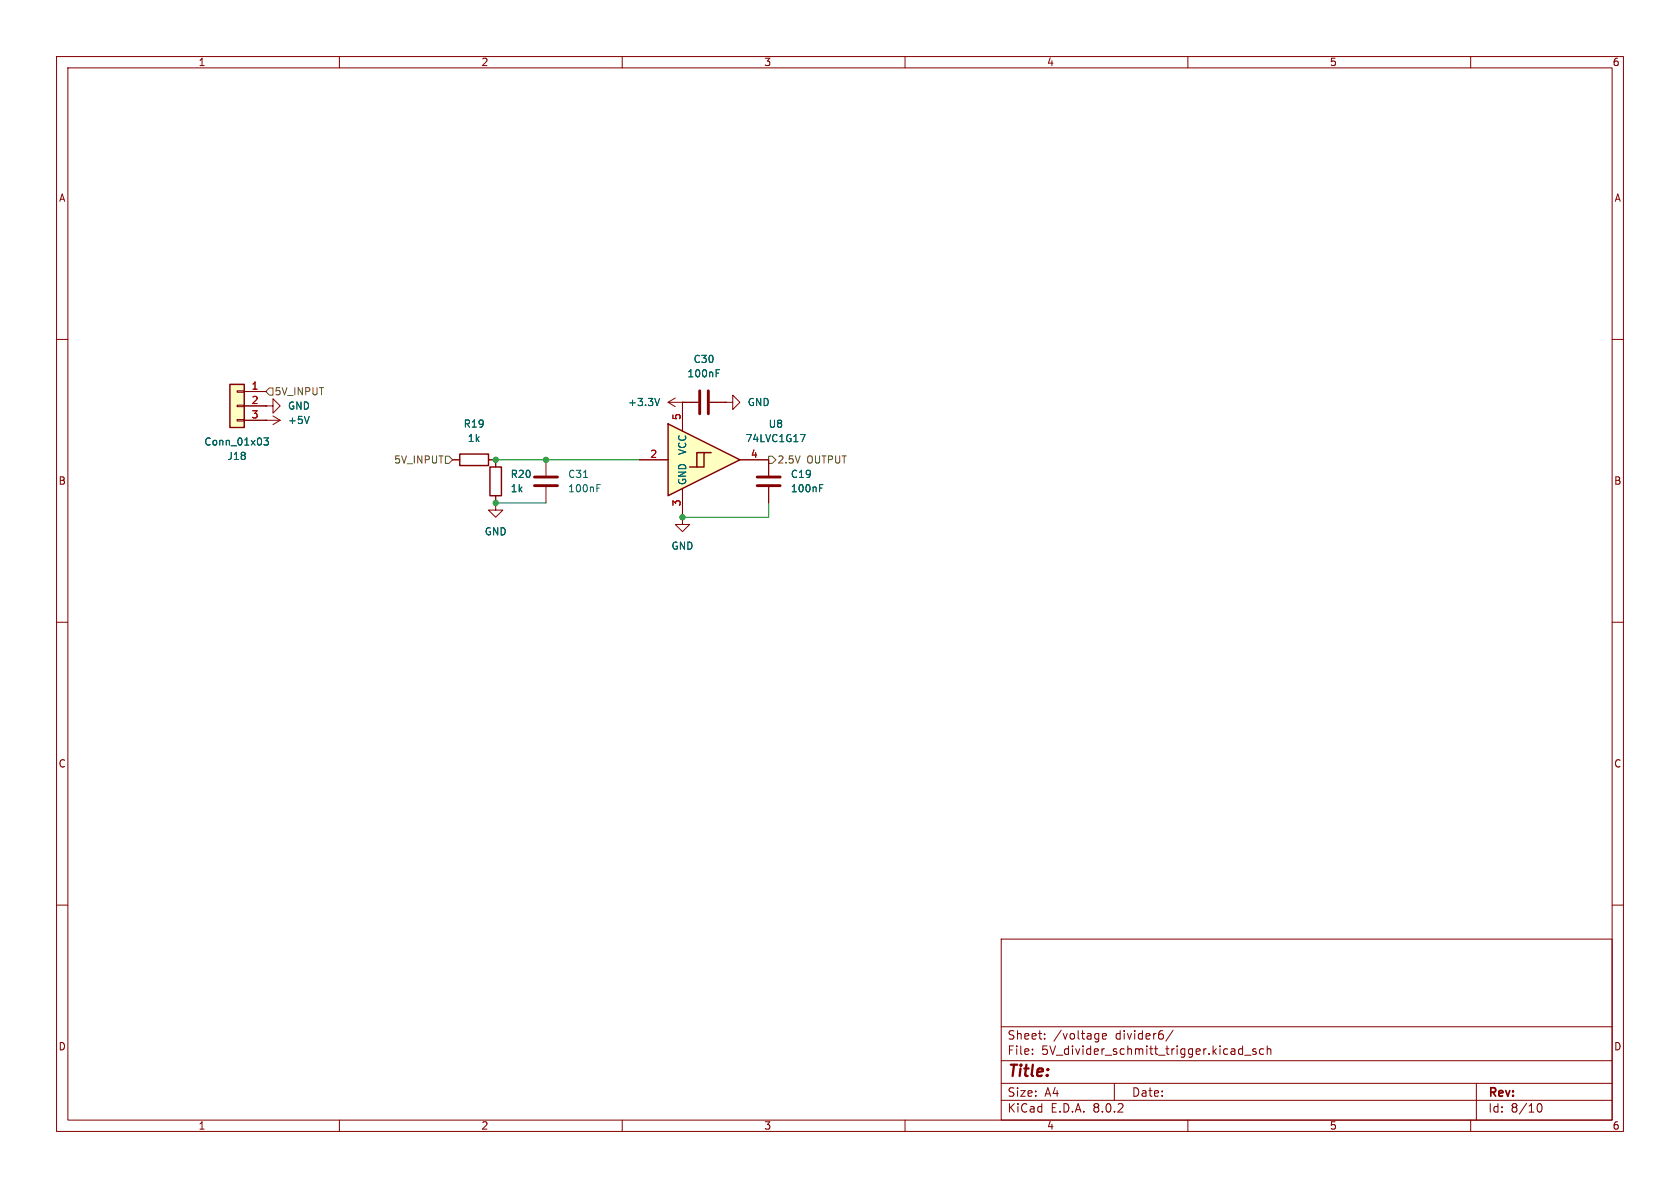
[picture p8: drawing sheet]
(kicad_sch
 (version 20231120)
 (generator "eeschema")
 (generator_version "8.0")
 (paper "A4")
 (lib_symbols
  (symbol "74xGxx:74LVC1G17" (exclude_from_sim no) (in_bom yes) (on_board yes)
   (property "Reference" "U" (at 0 3.81 0) (effects (font (size 1.27 1.27)) (justify left)))
   (property "Value" "74LVC1G17" (at 0 -3.81 0) (effects (font (size 1.27 1.27)) (justify left)))
   (property "Footprint" "" (at -2.54 0 0) (effects (font (size 1.27 1.27)) (hide yes)))
   (property "Datasheet" "https://www.ti.com/lit/ds/symlink/sn74lvc1g17.pdf" (at 0 -6.35 0) (effects (font (size 1.27 1.27)) (justify left) (hide yes)))
   (property "Description" "Single Schmitt Buffer Gate, Low-Voltage CMOS" (at 0 0 0) (effects (font (size 1.27 1.27)) (hide yes)))
   (symbol "74LVC1G17_0_1"
    (polyline (pts (xy -7.62 6.35) (xy -7.62 -6.35) (xy 5.08 0) (xy -7.62 6.35)) (stroke (width 0.254) (type default)) (fill (type background)))
    (polyline (pts (xy -3.81 -1.27) (xy -2.54 -1.27) (xy -2.54 1.27) (xy -1.27 1.27)) (stroke (width 0.254) (type default)) (fill (type background)))
    (polyline (pts (xy -2.54 -1.27) (xy -1.27 -1.27) (xy -1.27 1.27) (xy 0 1.27)) (stroke (width 0.254) (type default)) (fill (type background))))
   (symbol "74LVC1G17_1_1"
    (pin no_connect line (at -7.62 5.08 180) (length 5.08) hide (name "NC" (effects (font (size 1.27 1.27)))) (number "1" (effects (font (size 1.27 1.27)))))
    (pin input line (at -12.7 0 0) (length 5.08) (name "~" (effects (font (size 1.27 1.27)))) (number "2" (effects (font (size 1.27 1.27)))))
    (pin power_in line (at -5.08 -10.16 90) (length 5.08) (name "GND" (effects (font (size 1.27 1.27)))) (number "3" (effects (font (size 1.27 1.27)))))
    (pin output line (at 10.16 0 180) (length 5.08) (name "~" (effects (font (size 1.27 1.27)))) (number "4" (effects (font (size 1.27 1.27)))))
    (pin power_in line (at -5.08 10.16 270) (length 5.08) (name "VCC" (effects (font (size 1.27 1.27)))) (number "5" (effects (font (size 1.27 1.27)))))))
  (symbol "Connector_Generic:Conn_01x03"
   (pin_names
    (offset 1.016) hide) (exclude_from_sim no) (in_bom yes) (on_board yes)
   (property "Reference" "J" (at 0 5.08 0) (effects (font (size 1.27 1.27))))
   (property "Value" "Conn_01x03" (at 0 -5.08 0) (effects (font (size 1.27 1.27))))
   (property "Footprint" "" (at 0 0 0) (effects (font (size 1.27 1.27)) (hide yes)))
   (property "Datasheet" "~" (at 0 0 0) (effects (font (size 1.27 1.27)) (hide yes)))
   (property "Description" "Generic connector, single row, 01x03, script generated (kicad-library-utils/schlib/autogen/connector/)" (at 0 0 0) (effects (font (size 1.27 1.27)) (hide yes)))
   (symbol "Conn_01x03_1_1"
    (rectangle (start -1.27 -2.413) (end 0 -2.667) (stroke (width 0.1524) (type default)) (fill (type none)))
    (rectangle (start -1.27 0.127) (end 0 -0.127) (stroke (width 0.1524) (type default)) (fill (type none)))
    (rectangle (start -1.27 2.667) (end 0 2.413) (stroke (width 0.1524) (type default)) (fill (type none)))
    (rectangle (start -1.27 3.81) (end 1.27 -3.81) (stroke (width 0.254) (type default)) (fill (type background)))
    (pin passive line (at -5.08 2.54 0) (length 3.81) (name "Pin_1" (effects (font (size 1.27 1.27)))) (number "1" (effects (font (size 1.27 1.27)))))
    (pin passive line (at -5.08 0 0) (length 3.81) (name "Pin_2" (effects (font (size 1.27 1.27)))) (number "2" (effects (font (size 1.27 1.27)))))
    (pin passive line (at -5.08 -2.54 0) (length 3.81) (name "Pin_3" (effects (font (size 1.27 1.27)))) (number "3" (effects (font (size 1.27 1.27)))))))
  (symbol "Device:C"
   (pin_numbers hide)
   (pin_names
    (offset 0.254)) (exclude_from_sim no) (in_bom yes) (on_board yes)
   (property "Reference" "C" (at 0.635 2.54 0) (effects (font (size 1.27 1.27)) (justify left)))
   (property "Value" "C" (at 0.635 -2.54 0) (effects (font (size 1.27 1.27)) (justify left)))
   (property "Footprint" "" (at 0.9652 -3.81 0) (effects (font (size 1.27 1.27)) (hide yes)))
   (property "Datasheet" "~" (at 0 0 0) (effects (font (size 1.27 1.27)) (hide yes)))
   (property "Description" "Unpolarized capacitor" (at 0 0 0) (effects (font (size 1.27 1.27)) (hide yes)))
   (symbol "C_0_1"
    (polyline (pts (xy -2.032 -0.762) (xy 2.032 -0.762)) (stroke (width 0.508) (type default)) (fill (type none)))
    (polyline (pts (xy -2.032 0.762) (xy 2.032 0.762)) (stroke (width 0.508) (type default)) (fill (type none))))
   (symbol "C_1_1"
    (pin passive line (at 0 3.81 270) (length 2.794) (name "~" (effects (font (size 1.27 1.27)))) (number "1" (effects (font (size 1.27 1.27)))))
    (pin passive line (at 0 -3.81 90) (length 2.794) (name "~" (effects (font (size 1.27 1.27)))) (number "2" (effects (font (size 1.27 1.27)))))))
  (symbol "Device:R"
   (pin_numbers hide)
   (pin_names
    (offset 0)) (exclude_from_sim no) (in_bom yes) (on_board yes)
   (property "Reference" "R" (at 2.032 0 90) (effects (font (size 1.27 1.27))))
   (property "Value" "R" (at 0 0 90) (effects (font (size 1.27 1.27))))
   (property "Footprint" "" (at -1.778 0 90) (effects (font (size 1.27 1.27)) (hide yes)))
   (property "Datasheet" "~" (at 0 0 0) (effects (font (size 1.27 1.27)) (hide yes)))
   (property "Description" "Resistor" (at 0 0 0) (effects (font (size 1.27 1.27)) (hide yes)))
   (symbol "R_0_1"
    (rectangle (start -1.016 -2.54) (end 1.016 2.54) (stroke (width 0.254) (type default)) (fill (type none))))
   (symbol "R_1_1"
    (pin passive line (at 0 3.81 270) (length 1.27) (name "~" (effects (font (size 1.27 1.27)))) (number "1" (effects (font (size 1.27 1.27)))))
    (pin passive line (at 0 -3.81 90) (length 1.27) (name "~" (effects (font (size 1.27 1.27)))) (number "2" (effects (font (size 1.27 1.27)))))))
  (symbol "power:+3.3V"
   (power)
   (pin_numbers hide)
   (pin_names
    (offset 0) hide) (exclude_from_sim no) (in_bom yes) (on_board yes)
   (property "Reference" "#PWR" (at 0 -3.81 0) (effects (font (size 1.27 1.27)) (hide yes)))
   (property "Value" "+3.3V" (at 0 3.556 0) (effects (font (size 1.27 1.27))))
   (property "Footprint" "" (at 0 0 0) (effects (font (size 1.27 1.27)) (hide yes)))
   (property "Datasheet" "" (at 0 0 0) (effects (font (size 1.27 1.27)) (hide yes)))
   (property "Description" "Power symbol creates a global label with name \"+3.3V\"" (at 0 0 0) (effects (font (size 1.27 1.27)) (hide yes)))
   (symbol "+3.3V_0_1"
    (polyline (pts (xy -0.762 1.27) (xy 0 2.54)) (stroke (width 0) (type default)) (fill (type none)))
    (polyline (pts (xy 0 0) (xy 0 2.54)) (stroke (width 0) (type default)) (fill (type none)))
    (polyline (pts (xy 0 2.54) (xy 0.762 1.27)) (stroke (width 0) (type default)) (fill (type none))))
   (symbol "+3.3V_1_1"
    (pin power_in line (at 0 0 90) (length 0) (name "~" (effects (font (size 1.27 1.27)))) (number "1" (effects (font (size 1.27 1.27)))))))
  (symbol "power:+5V"
   (power)
   (pin_numbers hide)
   (pin_names
    (offset 0) hide) (exclude_from_sim no) (in_bom yes) (on_board yes)
   (property "Reference" "#PWR" (at 0 -3.81 0) (effects (font (size 1.27 1.27)) (hide yes)))
   (property "Value" "+5V" (at 0 3.556 0) (effects (font (size 1.27 1.27))))
   (property "Footprint" "" (at 0 0 0) (effects (font (size 1.27 1.27)) (hide yes)))
   (property "Datasheet" "" (at 0 0 0) (effects (font (size 1.27 1.27)) (hide yes)))
   (property "Description" "Power symbol creates a global label with name \"+5V\"" (at 0 0 0) (effects (font (size 1.27 1.27)) (hide yes)))
   (symbol "+5V_0_1"
    (polyline (pts (xy -0.762 1.27) (xy 0 2.54)) (stroke (width 0) (type default)) (fill (type none)))
    (polyline (pts (xy 0 0) (xy 0 2.54)) (stroke (width 0) (type default)) (fill (type none)))
    (polyline (pts (xy 0 2.54) (xy 0.762 1.27)) (stroke (width 0) (type default)) (fill (type none))))
   (symbol "+5V_1_1"
    (pin power_in line (at 0 0 90) (length 0) (name "~" (effects (font (size 1.27 1.27)))) (number "1" (effects (font (size 1.27 1.27)))))))
  (symbol "power:GND"
   (power)
   (pin_numbers hide)
   (pin_names
    (offset 0) hide) (exclude_from_sim no) (in_bom yes) (on_board yes)
   (property "Reference" "#PWR" (at 0 -6.35 0) (effects (font (size 1.27 1.27)) (hide yes)))
   (property "Value" "GND" (at 0 -3.81 0) (effects (font (size 1.27 1.27))))
   (property "Footprint" "" (at 0 0 0) (effects (font (size 1.27 1.27)) (hide yes)))
   (property "Datasheet" "" (at 0 0 0) (effects (font (size 1.27 1.27)) (hide yes)))
   (property "Description" "Power symbol creates a global label with name \"GND\" , ground" (at 0 0 0) (effects (font (size 1.27 1.27)) (hide yes)))
   (symbol "GND_0_1"
    (polyline (pts (xy 0 0) (xy 0 -1.27) (xy 1.27 -1.27) (xy 0 -2.54) (xy -1.27 -1.27) (xy 0 -1.27)) (stroke (width 0) (type default)) (fill (type none))))
   (symbol "GND_1_1"
    (pin power_in line (at 0 0 270) (length 0) (name "~" (effects (font (size 1.27 1.27)))) (number "1" (effects (font (size 1.27 1.27))))))))
 (junction
  (at 96.52 81.28)
  (diameter 0)
  (color 0 0 0 0))
 (junction
  (at 87.63 88.9)
  (diameter 0)
  (color 0 0 0 0))
 (junction
  (at 87.63 81.28)
  (diameter 0)
  (color 0 0 0 0))
 (junction
  (at 120.65 91.44)
  (diameter 0)
  (color 0 0 0 0))
 (wire
  (pts (xy 96.52 81.28) (xy 113.03 81.28))
  (stroke (width 0) (type default)))
 (wire
  (pts (xy 87.63 81.28) (xy 96.52 81.28))
  (stroke (width 0) (type default)))
 (wire
  (pts (xy 135.89 91.44) (xy 120.65 91.44))
  (stroke (width 0) (type default)))
 (wire
  (pts (xy 135.89 91.44) (xy 135.89 88.9))
  (stroke (width 0) (type default)))
 (wire
  (pts (xy 87.63 88.9) (xy 96.52 88.9))
  (stroke (width 0) (type default)))
 (hierarchical_label "5V_INPUT"
  (shape input)
  (at 46.99 69.215 0)
  (fields_autoplaced yes)
  (effects (font (size 1.27 1.27)) (justify left)))
 (hierarchical_label "5V_INPUT"
  (shape input)
  (at 80.01 81.28 180)
  (fields_autoplaced yes)
  (effects (font (size 1.27 1.27)) (justify right)))
 (hierarchical_label "2.5V OUTPUT"
  (shape output)
  (at 135.89 81.28 0)
  (fields_autoplaced yes)
  (effects (font (size 1.27 1.27)) (justify left)))
 (symbol
  (lib_id "Device:R")
  (at 87.63 85.09 180)
  (unit 1)
  (exclude_from_sim no)
  (in_bom yes)
  (on_board yes)
  (dnp no)
  (fields_autoplaced yes)
  (property "Reference" "R20" (at 90.17 83.8199 0) (effects (font (size 1.27 1.27)) (justify right)))
  (property "Value" "1k" (at 90.17 86.3599 0) (effects (font (size 1.27 1.27)) (justify right)))
  (property "Footprint" "RMC_Resistor:R_0805_2012Metric_Pad1.20x1.40mm_HandSolder_L" (at 89.408 85.09 90) (effects (font (size 1.27 1.27)) (hide yes)))
  (property "Datasheet" "~" (at 87.63 85.09 0) (effects (font (size 1.27 1.27)) (hide yes)))
  (property "Description" "Resistor" (at 87.63 85.09 0) (effects (font (size 1.27 1.27)) (hide yes)))
  (pin "1")
  (pin "2"))
 (symbol
  (lib_id "power:GND")
  (at 128.27 71.12 90)
  (unit 1)
  (exclude_from_sim no)
  (in_bom yes)
  (on_board yes)
  (dnp no)
  (fields_autoplaced yes)
  (property "Reference" "#PWR087" (at 134.62 71.12 0) (effects (font (size 1.27 1.27)) (hide yes)))
  (property "Value" "GND" (at 132.08 71.1199 90) (effects (font (size 1.27 1.27)) (justify right)))
  (property "Footprint" "" (at 128.27 71.12 0) (effects (font (size 1.27 1.27)) (hide yes)))
  (property "Datasheet" "" (at 128.27 71.12 0) (effects (font (size 1.27 1.27)) (hide yes)))
  (property "Description" "Power symbol creates a global label with name \"GND\" , ground" (at 128.27 71.12 0) (effects (font (size 1.27 1.27)) (hide yes)))
  (pin "1"))
 (symbol
  (lib_id "Device:C")
  (at 135.89 85.09 180)
  (unit 1)
  (exclude_from_sim no)
  (in_bom yes)
  (on_board yes)
  (dnp no)
  (fields_autoplaced yes)
  (property "Reference" "C19" (at 139.7 83.8199 0) (effects (font (size 1.27 1.27)) (justify right)))
  (property "Value" "100nF" (at 139.7 86.3599 0) (effects (font (size 1.27 1.27)) (justify right)))
  (property "Footprint" "RMC_Capacitor:C_0805_2012Metric_Pad1.18x1.45mm_HandSolder_L" (at 134.9248 81.28 0) (effects (font (size 1.27 1.27)) (hide yes)))
  (property "Datasheet" "~" (at 135.89 85.09 0) (effects (font (size 1.27 1.27)) (hide yes)))
  (property "Description" "Unpolarized capacitor" (at 135.89 85.09 0) (effects (font (size 1.27 1.27)) (hide yes)))
  (pin "2")
  (pin "1"))
 (symbol
  (lib_id "Connector_Generic:Conn_01x03")
  (at 41.91 71.755 0)
  (mirror y)
  (unit 1)
  (exclude_from_sim no)
  (in_bom yes)
  (on_board yes)
  (dnp no)
  (fields_autoplaced yes)
  (property "Reference" "J18" (at 41.91 80.645 0) (effects (font (size 1.27 1.27))))
  (property "Value" "Conn_01x03" (at 41.91 78.105 0) (effects (font (size 1.27 1.27))))
  (property "Footprint" "Connector_JST:JST_XH_B3B-XH-A_1x03_P2.50mm_Vertical" (at 41.91 71.755 0) (effects (font (size 1.27 1.27)) (hide yes)))
  (property "Datasheet" "~" (at 41.91 71.755 0) (effects (font (size 1.27 1.27)) (hide yes)))
  (property "Description" "Generic connector, single row, 01x03, script generated (kicad-library-utils/schlib/autogen/connector/)" (at 41.91 71.755 0) (effects (font (size 1.27 1.27)) (hide yes)))
  (pin "1")
  (pin "3")
  (pin "2"))
 (symbol
  (lib_id "power:GND")
  (at 120.65 91.44 0)
  (unit 1)
  (exclude_from_sim no)
  (in_bom yes)
  (on_board yes)
  (dnp no)
  (fields_autoplaced yes)
  (property "Reference" "#PWR086" (at 120.65 97.79 0) (effects (font (size 1.27 1.27)) (hide yes)))
  (property "Value" "GND" (at 120.65 96.52 0) (effects (font (size 1.27 1.27))))
  (property "Footprint" "" (at 120.65 91.44 0) (effects (font (size 1.27 1.27)) (hide yes)))
  (property "Datasheet" "" (at 120.65 91.44 0) (effects (font (size 1.27 1.27)) (hide yes)))
  (property "Description" "Power symbol creates a global label with name \"GND\" , ground" (at 120.65 91.44 0) (effects (font (size 1.27 1.27)) (hide yes)))
  (pin "1"))
 (symbol
  (lib_id "Device:C")
  (at 124.46 71.12 270)
  (unit 1)
  (exclude_from_sim no)
  (in_bom yes)
  (on_board yes)
  (dnp no)
  (fields_autoplaced yes)
  (property "Reference" "C30" (at 124.46 63.5 90) (effects (font (size 1.27 1.27))))
  (property "Value" "100nF" (at 124.46 66.04 90) (effects (font (size 1.27 1.27))))
  (property "Footprint" "RMC_Capacitor:C_0805_2012Metric_Pad1.18x1.45mm_HandSolder_L" (at 120.65 72.0852 0) (effects (font (size 1.27 1.27)) (hide yes)))
  (property "Datasheet" "~" (at 124.46 71.12 0) (effects (font (size 1.27 1.27)) (hide yes)))
  (property "Description" "Unpolarized capacitor" (at 124.46 71.12 0) (effects (font (size 1.27 1.27)) (hide yes)))
  (pin "2")
  (pin "1"))
 (symbol
  (lib_id "power:GND")
  (at 46.99 71.755 90)
  (mirror x)
  (unit 1)
  (exclude_from_sim no)
  (in_bom yes)
  (on_board yes)
  (dnp no)
  (fields_autoplaced yes)
  (property "Reference" "#PWR055" (at 53.34 71.755 0) (effects (font (size 1.27 1.27)) (hide yes)))
  (property "Value" "GND" (at 50.8 71.7551 90) (effects (font (size 1.27 1.27)) (justify right)))
  (property "Footprint" "" (at 46.99 71.755 0) (effects (font (size 1.27 1.27)) (hide yes)))
  (property "Datasheet" "" (at 46.99 71.755 0) (effects (font (size 1.27 1.27)) (hide yes)))
  (property "Description" "Power symbol creates a global label with name \"GND\" , ground" (at 46.99 71.755 0) (effects (font (size 1.27 1.27)) (hide yes)))
  (pin "1"))
 (symbol
  (lib_id "Device:C")
  (at 96.52 85.09 180)
  (unit 1)
  (exclude_from_sim no)
  (in_bom yes)
  (on_board yes)
  (dnp no)
  (fields_autoplaced yes)
  (property "Reference" "C31" (at 100.33 83.8199 0) (effects (font (size 1.27 1.27)) (justify right)))
  (property "Value" "100nF" (at 100.33 86.3599 0) (effects (font (size 1.27 1.27)) (justify right)))
  (property "Footprint" "RMC_Capacitor:C_0805_2012Metric_Pad1.18x1.45mm_HandSolder_L" (at 95.5548 81.28 0) (effects (font (size 1.27 1.27)) (hide yes)))
  (property "Datasheet" "~" (at 96.52 85.09 0) (effects (font (size 1.27 1.27)) (hide yes)))
  (property "Description" "Unpolarized capacitor" (at 96.52 85.09 0) (effects (font (size 1.27 1.27)) (hide yes)))
  (pin "2")
  (pin "1"))
 (symbol
  (lib_id "74xGxx:74LVC1G17")
  (at 125.73 81.28 0)
  (unit 1)
  (exclude_from_sim no)
  (in_bom yes)
  (on_board yes)
  (dnp no)
  (fields_autoplaced yes)
  (property "Reference" "U8" (at 137.16 74.9614 0) (effects (font (size 1.27 1.27))))
  (property "Value" "74LVC1G17" (at 137.16 77.5014 0) (effects (font (size 1.27 1.27))))
  (property "Footprint" "Package_TO_SOT_SMD:SOT-23-5_HandSoldering" (at 123.19 81.28 0) (effects (font (size 1.27 1.27)) (hide yes)))
  (property "Datasheet" "https://www.ti.com/lit/ds/symlink/sn74lvc1g17.pdf" (at 125.73 87.63 0) (effects (font (size 1.27 1.27)) (justify left) (hide yes)))
  (property "Description" "Single Schmitt Buffer Gate, Low-Voltage CMOS" (at 125.73 81.28 0) (effects (font (size 1.27 1.27)) (hide yes)))
  (pin "4")
  (pin "1")
  (pin "3")
  (pin "5")
  (pin "2"))
 (symbol
  (lib_id "power:GND")
  (at 87.63 88.9 0)
  (unit 1)
  (exclude_from_sim no)
  (in_bom yes)
  (on_board yes)
  (dnp no)
  (fields_autoplaced yes)
  (property "Reference" "#PWR057" (at 87.63 95.25 0) (effects (font (size 1.27 1.27)) (hide yes)))
  (property "Value" "GND" (at 87.63 93.98 0) (effects (font (size 1.27 1.27))))
  (property "Footprint" "" (at 87.63 88.9 0) (effects (font (size 1.27 1.27)) (hide yes)))
  (property "Datasheet" "" (at 87.63 88.9 0) (effects (font (size 1.27 1.27)) (hide yes)))
  (property "Description" "Power symbol creates a global label with name \"GND\" , ground" (at 87.63 88.9 0) (effects (font (size 1.27 1.27)) (hide yes)))
  (pin "1"))
 (symbol
  (lib_id "power:+3.3V")
  (at 120.65 71.12 90)
  (unit 1)
  (exclude_from_sim no)
  (in_bom yes)
  (on_board yes)
  (dnp no)
  (fields_autoplaced yes)
  (property "Reference" "#PWR085" (at 124.46 71.12 0) (effects (font (size 1.27 1.27)) (hide yes)))
  (property "Value" "+3.3V" (at 116.84 71.1199 90) (effects (font (size 1.27 1.27)) (justify left)))
  (property "Footprint" "" (at 120.65 71.12 0) (effects (font (size 1.27 1.27)) (hide yes)))
  (property "Datasheet" "" (at 120.65 71.12 0) (effects (font (size 1.27 1.27)) (hide yes)))
  (property "Description" "Power symbol creates a global label with name \"+3.3V\"" (at 120.65 71.12 0) (effects (font (size 1.27 1.27)) (hide yes)))
  (pin "1"))
 (symbol
  (lib_id "Device:R")
  (at 83.82 81.28 90)
  (unit 1)
  (exclude_from_sim no)
  (in_bom yes)
  (on_board yes)
  (dnp no)
  (fields_autoplaced yes)
  (property "Reference" "R19" (at 83.82 74.93 90) (effects (font (size 1.27 1.27))))
  (property "Value" "1k" (at 83.82 77.47 90) (effects (font (size 1.27 1.27))))
  (property "Footprint" "RMC_Resistor:R_0805_2012Metric_Pad1.20x1.40mm_HandSolder_L" (at 83.82 83.058 90) (effects (font (size 1.27 1.27)) (hide yes)))
  (property "Datasheet" "~" (at 83.82 81.28 0) (effects (font (size 1.27 1.27)) (hide yes)))
  (property "Description" "Resistor" (at 83.82 81.28 0) (effects (font (size 1.27 1.27)) (hide yes)))
  (pin "1")
  (pin "2"))
 (symbol
  (lib_id "power:+5V")
  (at 46.99 74.295 270)
  (mirror x)
  (unit 1)
  (exclude_from_sim no)
  (in_bom yes)
  (on_board yes)
  (dnp no)
  (fields_autoplaced yes)
  (property "Reference" "#PWR056" (at 43.18 74.295 0) (effects (font (size 1.27 1.27)) (hide yes)))
  (property "Value" "+5V" (at 50.8 74.2951 90) (effects (font (size 1.27 1.27)) (justify left)))
  (property "Footprint" "" (at 46.99 74.295 0) (effects (font (size 1.27 1.27)) (hide yes)))
  (property "Datasheet" "" (at 46.99 74.295 0) (effects (font (size 1.27 1.27)) (hide yes)))
  (property "Description" "Power symbol creates a global label with name \"+5V\"" (at 46.99 74.295 0) (effects (font (size 1.27 1.27)) (hide yes)))
  (pin "1")))
